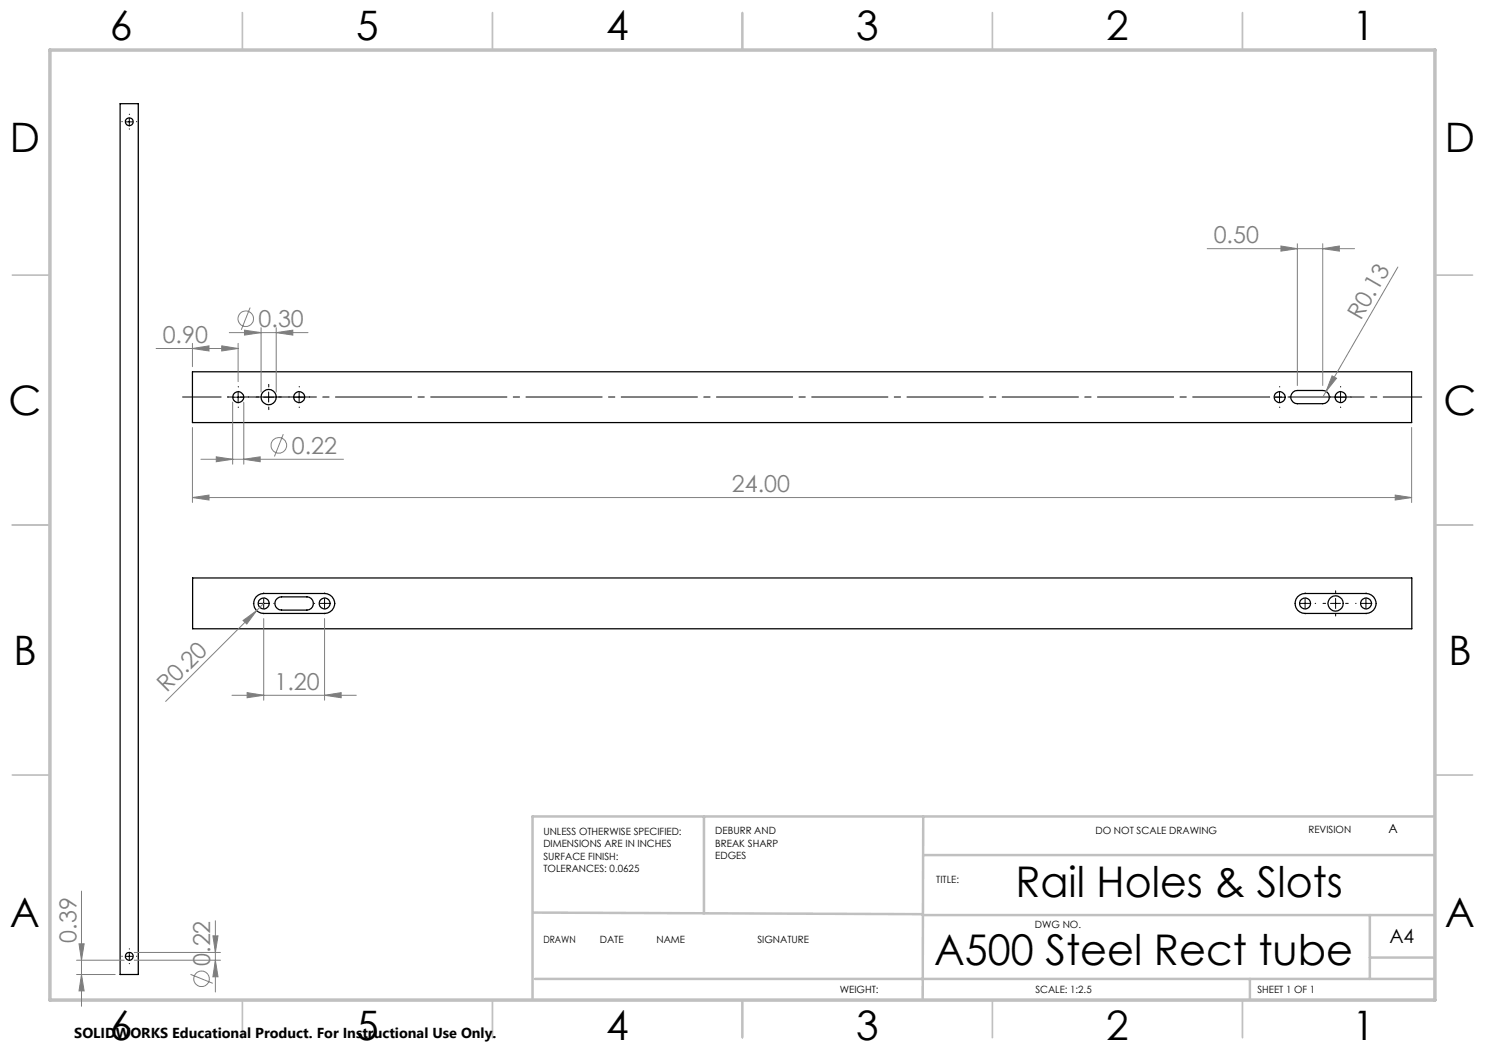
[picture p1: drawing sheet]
<svg xmlns="http://www.w3.org/2000/svg" width="297mm" height="210mm" viewBox="0 0 297 210" stroke-linecap="round" stroke-linejoin="round" font-family="sans-serif">
<g fill="none" stroke="#000" stroke-width=".25">
<path d="M24 20.7h3.7v174.2h-3.7zM38.5 74.4h243.8v10.1h-243.8zM258.6 78.4l.9-.3h5a1.32 1.32 0 0 1 1.4 1.3 1.32 1.32 0 0 1-1.4 1.3h-5a1.33 1.33 0 0 1-1.3-.8 1.33 1.33 0 0 1 .4-1.5zM38.5 115.6h243.9v10.2h-243.9zM51.2 119.4l1-.6 .5-.1h12.2a1.99 1.99 0 0 1 2 2 1.99 1.99 0 0 1-2 2h-12.2a2 2 0 0 1-1.8-1.2 2 2 0 0 1 .3-2.1zM55.5 119.7l.8-.3h5.1a1.32 1.32 0 0 1 1.3 1.3 1.32 1.32 0 0 1-1.3 1.3h-5.1a1.31 1.31 0 0 1-1.2-.8 1.31 1.31 0 0 1 .4-1.5zM259.5 119.4l1-.6 .5-.1h12.2a1.99 1.99 0 0 1 2 2 1.99 1.99 0 0 1-2 2h-12.2a2 2 0 0 1-1.8-1.2 2 2 0 0 1 .3-2.1z"/>
<circle cx="25.8" cy="24.4" r=".79"/>
<circle cx="47.7" cy="79.4" r="1.09"/>
<circle cx="53.7" cy="79.4" r="1.52"/>
<circle cx="59.8" cy="79.4" r="1.1"/>
<circle cx="255.9" cy="79.4" r="1.09"/>
<circle cx="268.1" cy="79.4" r="1.1"/>
<circle cx="52.7" cy="120.7" r="1.09"/>
<circle cx="64.9" cy="120.7" r="1.09"/>
<circle cx="261" cy="120.7" r="1.09"/>
<circle cx="267.1" cy="120.7" r="1.53"/>
<circle cx="273.2" cy="120.7" r="1.09"/>
<circle cx="25.8" cy="191.3" r=".79"/>
</g>
<g fill="none" stroke="#808080" stroke-width=".2">
<path d="M241.4 49.7h29.5M256.2 49.2l3.3 .5-3.3 .5zM259.5 48.7v28.4M264.5 49.7l3.4-.5v1zM264.5 48.7v28.4M279.6 53.4l-14.4 24.9M31.2 69.7h16.4M38.5 69.7l3.3-.5v1zM38.5 68.7v4.6M44.3 69.2l3.3 .5-3.3 .5zM45.9 66.5h15.7M47.6 68.7v7.6"/>
<path d="M48.9 66l3.3 .5-3.3 .5zM50 61.5l-1.7 4.5M52.2 65.5v12.9M55.2 66.5l3.4-.5v1zM55.2 65.5v12.9M265.2 78.3l-.7 1.1M266.4 75.2l.9 .5-2.1 2.6zM38.5 99.5l3.3-.5v1zM38.5 85.5v15M38.5 99.5h243.8M40.2 91.9h28.5M43.3 91.4l3.2 .5-3.2 .4z"/>
<path d="M46.5 80.4v12.4M48.8 91.9l3.2-.5v.9zM48.8 80.4v12.4M56.7 86.8l-1.8 4.5M279 99l3.3 .5-3.3 .5zM282.3 85.5v15M46.4 139.1h24.9M48.6 124.1l2.7-2-1.9 2.7zM49.4 138.5l3.3 .6-3.3 .5zM51.3 122.1l-18.2 18.2M52.7 120.7l-1.4 1.4M52.7 123.7v16.3"/>
<path d="M64.9 139.1l3.3-.6v1.1zM64.9 123.7v16.3M16.3 178.2v23.1M15.3 192h9.5M15.3 194.9h7.7M15.8 188.8h1l-.5 3.2zM16.3 194.9l.5 3.3h-1zM26.8 190.5h17.3M26.8 192h17.3M38.1 194.9l4.4 1.8M42.6 187.2h1l-.5 3.3zM43.1 192l.5 3.4h-1z"/>
<path d="M43.1 184.1v14.3"/>
<circle cx="49.1" cy="63.8" r="1.56"/>
<circle cx="55.8" cy="89.1" r="1.56"/>
<circle cx="40.3" cy="195.7" r="1.55"/>
</g>
<path d="M36.5 79.4h247.9" fill="none" stroke="#000" stroke-width=".2" stroke-dasharray="15.2 1.3 1.3 1.3" stroke-dashoffset="7.5"/>
<g fill="none" stroke="#000" stroke-width=".2" stroke-dasharray="15.2 1.3 1.3 1.3">
<path d="M24.4 24.3h.1M25.9 22.9v-.1M25.9 25.8h.1M27.3 24.3h.1M45.7 79.4h-.1M47.7 77.4v-.1M49.7 79.4h.1M51.8 79.4h-.6M53.8 77.4v-.5M55.8 79.4h.5M57.9 79.4h-.1M59.9 77.4v-.1"/>
<path d="M61.9 79.4h.1M253.9 79.4h-.1M255.9 77.4v-.1M257.9 79.4h.1M266.1 79.4h-.1M268.1 77.4v-.1M270.1 79.4h.1M47.7 81.4v.1M53.8 81.4v.5M59.9 81.4v.1M255.9 81.4v.1M268.1 81.4v.1"/>
<path d="M52.8 118.7v-.1M64.9 118.7v-.1M261 118.7v-.1M267.1 118.7v-.5M273.2 118.7v-.1M50.8 120.7h-.1M52.8 122.7v.1M54.8 120.7h.1M62.9 120.7h-.1M64.9 122.7v.1M66.9 120.7h.1M259 120.7h-.1"/>
<path d="M261 122.7v.1M263 120.7h.1M265.1 120.7h-.5M267.1 122.7v.5M269.1 120.7h.6M271.2 120.7h-.1M273.2 122.7v.1M275.2 120.7h.1M24.4 191.2h.1M25.9 189.8v-.1M25.9 192.7h.1M27.3 191.2h.1"/>
</g>
<g fill="none" stroke="#000" stroke-width=".2">
<path d="M25.2 24.4h1.4M25.9 23.6v1.5M46.6 79.4h2M47.6 78.4v2M52.7 79.4h2.1M53.7 78.4v2M58.8 79.4h2M59.8 78.4v2M254.9 79.4h2M255.9 78.4v2M267.1 79.4h2M268.1 78.4v2"/>
<path d="M52.7 119.7v2M64.9 119.7v2M261 119.7v2M267.1 119.7v2M273.2 119.7v2M51.7 120.7h2M63.9 120.7h2M260 120.7h2M266.1 120.7h2M272.2 120.7h2M25.2 191.3h1.4M25.9 190.6v1.4"/>
</g>
<g fill="none" stroke="#c0c0c0" stroke-width=".35">
<path d="M48.5 2.5v7.5M98.5 2.5v7.5M148.5 2.5v7.5M198.5 2.5v7.5M248.5 2.5v7.5M2.5 55h7.5M287 55h7.5M2.5 105h7.5M287 105h7.5M2.5 155h7.5M287 155h7.5M48.5 200v7.5"/>
<path d="M98.5 200v7.5M148.5 200v7.5M198.5 200v7.5M248.5 200v7.5"/>
</g>
<path d="M140.8 163.3v19.4M184.6 163.3l-.1 36.7M184.6 171h102.4M287 163.3h-180.5v36.7M106.9 182.5l77.7 .3M107 195.8h180M184.6 183h102.4M250 195.8v4.2M274 183v12.8M274 191.5h13" fill="none" stroke="#c0c0c0" stroke-width=".5"/>
<path d="M10 10h277v190h-277z" fill="none" stroke="#c0c0c0" stroke-width=".7"/>
<g fill="#808080">
<path d="M48.6 124.1l2.7-2-1.9 2.7z"/>
<path d="M266.4 75.2l.9 .5-2.1 2.6z"/>
<path d="M264.5 49.7l3.4-.5v1zM256.2 49.2l3.3 .5-3.3 .5z"/>
<path d="M38.5 99.5l3.3-.5v1zM279 99l3.3 .5-3.3 .5zM48.9 66l3.3 .5-3.3 .5zM55.2 66.5l3.4-.5v1zM43.3 91.4l3.2 .5-3.2 .4zM48.8 91.9l3.2-.5v.9zM38.5 69.7l3.3-.5v1zM44.3 69.2l3.3 .5-3.3 .5zM49.4 138.5l3.3 .6-3.3 .5zM64.9 139.1l3.3-.6v1.1z"/>
<path d="M42.6 187.2h1l-.5 3.3zM43.1 192l.5 3.4h-1zM15.8 188.8h1l-.5 3.2zM16.3 194.9l.5 3.3h-1z"/>
</g>
<g font-size="8.5">
<text x="203.1" y="179.4">Rail Holes &amp; Slots</text>
<text x="186.8" y="193.1">A500 Steel Rect tube</text>
</g>
<g font-size="8.1">
<text x="22" y="8">6</text>
<text x="71.2" y="8">5</text>
<text x="121.2" y="8">4</text>
<text x="171.3" y="8">3</text>
<text x="221.3" y="8">2</text>
<text x="270.5" y="8">1</text>
<text x="2" y="30.5">D</text>
<text x="289" y="30.5">D</text>
<text x="1.7" y="83">C</text>
<text x="288.7" y="83">C</text>
<text x="2.7" y="133">B</text>
<text x="289.7" y="133">B</text>
<text x="2" y="185.5">A</text>
<text x="289" y="185.5">A</text>
<text x="22" y="208">6</text>
<text x="71.2" y="208">5</text>
<text x="121.2" y="208">4</text>
<text x="171.3" y="208">3</text>
<text x="221.3" y="208">2</text>
<text x="270.5" y="208">1</text>
</g>
<g font-size="4.7" fill="#808080">
<text x="242.7" y="48.7">0.50</text>
<text x="51.7" y="65.4">0.30</text>
<text x="272.2" y="64.3" transform="rotate(-60 272.2 64.3)">R0.13</text>
<text x="32.5" y="68.7">0.90</text>
<text x="58.3" y="90.8">0.22</text>
<text x="146.4" y="98.5">24.00</text>
<text x="33.4" y="138.7" transform="rotate(-45 33.4 138.7)">R0.20</text>
<text x="54.9" y="138">1.20</text>
<text x="15.3" y="188.5" transform="rotate(-90 15.3 188.5)">0.39</text>
<text x="42" y="193.2" transform="rotate(-90 42 193.2)">0.22</text>
</g>
<text font-size="3.9" x="277.9" y="188.5">A4</text>
<text font-size="2.9" x="14.9" y="207.6">SOLIDWORKS Educational Product. For Instructional Use Only.</text>
<text font-size="2.5" x="277.7" y="166.7">A</text>
<g font-size="2">
<text x="108.7" y="166.9">UNLESS OTHERWISE SPECIFIED:</text>
<text x="143.1" y="166.8">DEBURR AND</text>
<text x="219.1" y="166.8">DO NOT SCALE DRAWING</text>
<text x="261.7" y="166.7">REVISION</text>
<text x="108.7" y="169.4">DIMENSIONS ARE IN INCHES</text>
<text x="108.7" y="171.9">SURFACE FINISH:</text>
<text x="143.1" y="169.3">BREAK SHARP</text>
<text x="143.1" y="171.8">EDGES</text>
<text x="108.7" y="174.4">TOLERANCES: 0.0625</text>
<text x="187.3" y="176.5">TITLE:</text>
<text x="207" y="185.5">DWG NO.</text>
<text x="108.7" y="188.6">DRAWN</text>
<text x="119.9" y="188.6">DATE</text>
<text x="131.3" y="188.6">NAME</text>
<text x="151.5" y="188.6">SIGNATURE</text>
<text x="168" y="198.6">WEIGHT:</text>
<text x="207.1" y="198.6">SCALE: 1:2.5</text>
<text x="251.5" y="198.6">SHEET 1 OF 1</text>
</g>
</svg>
